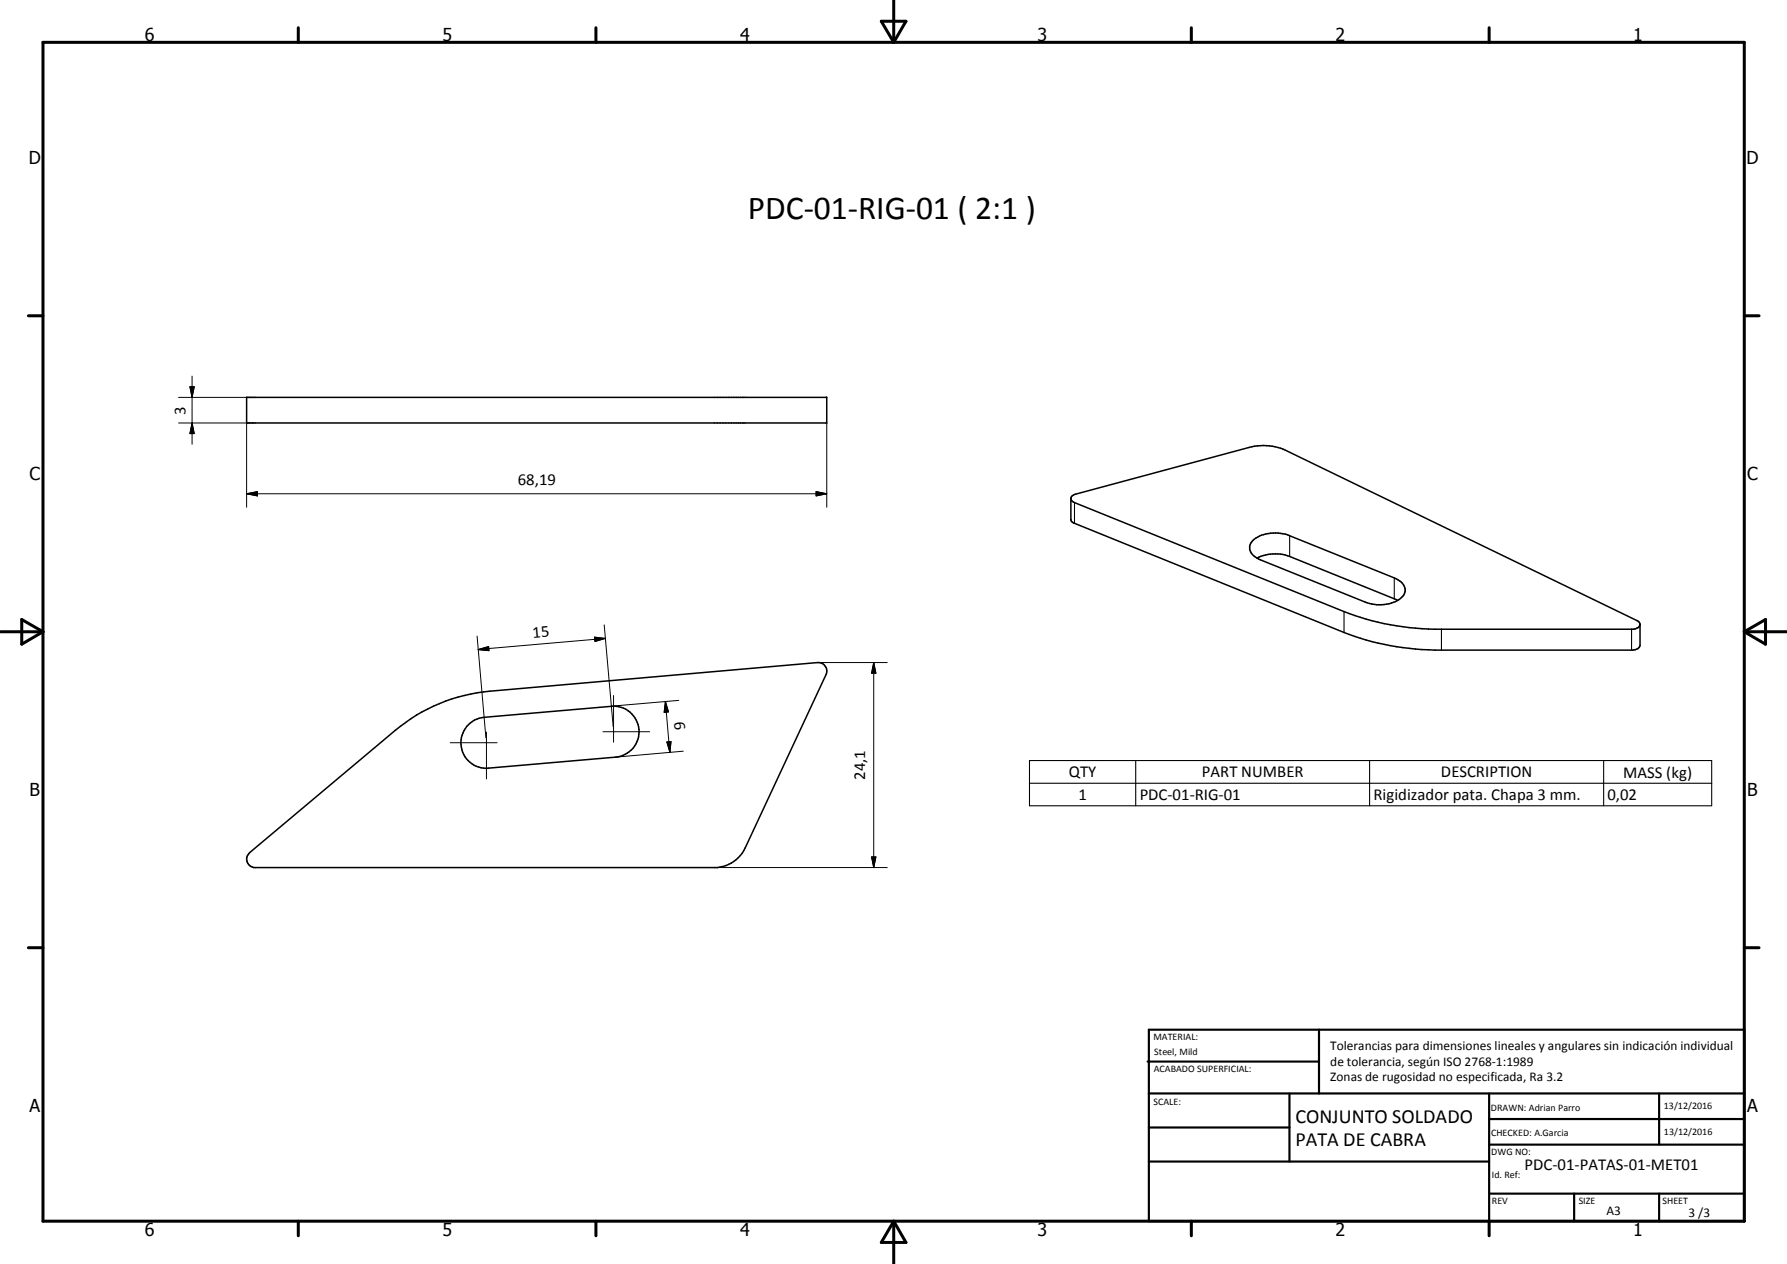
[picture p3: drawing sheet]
<svg xmlns="http://www.w3.org/2000/svg" width="420mm" height="297mm" viewBox="0 0 420 297" stroke-linecap="round" stroke-linejoin="round" font-family="sans-serif">
<path d="M58 93.4h136.4v6h-136.4zM251.8 117.3l.2 .3 .6 .5 63.4 25.6a60.9 60.9 0 0 0 21.4 4.2h46.6a1.54 1.54 0 0 0 1.6-1.2M252.1 116.5l.8-.4 40.8-10.9a13 13 0 0 1 8.5 .6l82.9 40.2 .5 .7v4.9a1.54 1.54 0 0 1-1.6 1.2h-46.6a62.1 62.1 0 0 1-21.4-4.2l-63.6-25.7-.6-.7v-5.1zM294.6 127a8.5 8.5 0 0 1 8.6-1.1l24.6 9.9a3.5 3.5 0 0 1 2.6 2.9 4.1 4.1 0 0 1-3.3 3 9.2 9.2 0 0 1-6.1-.2l-24.6-9.9a3.3 3.3 0 0 1-2.6-3.3l.3-.7zM295.6 131.2a9.4 9.4 0 0 1 7.6-.4l25.4 10.3M109.8 170.7l.8-.8a5.3 5.3 0 0 1 3.2-1.3l29.9-2.6a6 6 0 0 1 6.5 5.4 6 6 0 0 1-5.4 6.5l-29.9 2.6a6 6 0 0 1-5.9-3.2 6 6 0 0 1 .8-6.6zM58.7 200.4l34.3-28.8a39.9 39.9 0 0 1 22.2-9.2l77-6.7a2 2 0 0 1 2 2.8l-19 40.8a8.1 8.1 0 0 1-6.6 4.6h-109a2.02 2.02 0 0 1-1.5-1.5 2.02 2.02 0 0 1 .6-2z" fill="none" stroke="#000" stroke-width=".35"/>
<path d="M252.6 118.1v4.9M303.2 125.9v4.9M327.8 135.8v4.9M316 143.7v4.9M338.9 147.9v4.9M383.6 147.9v4.9M242.1 178.7h160.4v10.7h-160.4zM267 178.7v10.7M322 178.7v10.7M377.1 178.7v10.7M242.1 184.1h160.4" fill="none" stroke="#000" stroke-width=".25"/>
<g fill="none" stroke="#000" stroke-width=".71">
<path d="M10.1 9.9h400v277.1h-400zM70.1 6.5v3.4M140.1 6.5v3.4M207.2 5h5.8l-2.9 4.9zM210.1 0v9.9M280.1 6.5v3.4M350.1 6.5v3.4M6.7 74.2h3.4M410.1 74.2h3.5M.1 148.5h10M5.1 145.6l5 2.9-5 2.9zM410.1 148.5h10"/>
<path d="M410.1 148.5l5-2.9v5.8zM6.7 222.7h3.4M410.1 222.7h3.5M70.1 287v3.4M140.1 287v3.4M210.1 287v10M210.1 287l2.9 5h-5.8zM280.1 287v3.4M350.1 287v3.4"/>
</g>
<g fill="none" stroke="#000" stroke-width=".51">
<path d="M269.8 249.5h40.3M270.1 242h140v45h-140zM270.1 257h140M303.2 257v16M310.1 242v15M350.1 257v30M390.1 257v12M270.1 265h33.1M270.1 273h80M350.1 269h60M350.1 263h60M350.1 280.5h60"/>
<path d="M370.1 280.5v6.5M390.1 280.5v6.5"/>
</g>
<g fill="none" stroke="#000" stroke-width=".24">
<path d="M42 99.4h16v19.8M42 93.4h16M44.7 90.9h1l-.5 2.5zM45.2 99.4l.5 2.5h-1zM45.2 88.4v16M194.4 99.4v19.8M58 116l2.5-.5v1zM58 116h136.4M191.9 115.5l2.5 .5-2.5 .5zM112.2 149.5l2 23.9M112.4 152.7l2.5-.8 .1 1zM139.8 149.7l2.5 .3-2.4 .7z"/>
<path d="M142.1 146.9l2.1 23.9M142.3 150l-29.9 2.7M192.4 155.7h16.2M205.4 155.7l.5 2.5h-1zM205.4 155.7v48.2M105.9 174.5h11M114.4 172v11M141.8 172h10.9M144.2 165.9l-.5 .1M144.3 163.4v11M156.5 164.8l.7 2.5-1 .1zM156.5 164.8l1 12"/>
<path d="M156.8 174.4l1-.1-.3 2.5zM159.6 164.6l-15.3 1.3M160.6 176.5l-15.8 1.4M168 203.9h40.6M204.9 201.4h1l-.5 2.5z"/>
</g>
<path d="M44.7 90.9h1l-.5 2.5zM45.2 99.4l.5 2.5h-1zM58 116l2.5-.5v1zM191.9 115.5l2.5 .5-2.5 .5zM112.4 152.7l2.5-.8 .1 1zM139.8 149.7l2.5 .3-2.4 .7zM205.4 155.7l.5 2.5h-1zM156.8 174.4l1-.1-.3 2.5zM156.5 164.8l.7 2.5-1 .1zM204.9 201.4h1l-.5 2.5z" fill="#000"/>
<text font-size="7.9" x="175.8" y="51.4">PDC-01-RIG-01 ( 2:1 )</text>
<g font-size="4.7">
<text x="304.6" y="263.8">CONJUNTO SOLDADO</text>
<text x="304.6" y="269.2">PATA DE CABRA</text>
</g>
<g font-size="4.2">
<text x="34" y="9.6">6</text>
<text x="104" y="9.6">5</text>
<text x="174" y="9.6">4</text>
<text x="244" y="9.6">3</text>
<text x="314" y="9.6">2</text>
<text x="384" y="9.6">1</text>
<text x="6.8" y="38.7">D</text>
<text x="410.6" y="38.7">D</text>
<text x="7" y="112.9">C</text>
<text x="410.8" y="112.9">C</text>
<text x="7" y="187.1">B</text>
<text x="410.8" y="187.1">B</text>
<text x="7" y="261.4">A</text>
<text x="410.8" y="261.4">A</text>
<text x="34" y="290.4">6</text>
<text x="104" y="290.4">5</text>
<text x="174" y="290.4">4</text>
<text x="244" y="290.4">3</text>
<text x="314" y="290.4">2</text>
<text x="384" y="290.4">1</text>
</g>
<g font-size="3.9">
<text x="43.6" y="97.4" transform="rotate(-90 43.6 97.4)">3</text>
<text x="121.7" y="114">68,19</text>
<text x="125.3" y="150" transform="rotate(-5 125.3 150)">15</text>
<text x="158.5" y="169.7" transform="rotate(85 158.5 169.7)">6</text>
<text x="203.4" y="183.3" transform="rotate(-90 203.4 183.3)">24,1</text>
<text x="251.3" y="182.7">QTY</text>
<text x="282.6" y="182.7">PART NUMBER</text>
<text x="338.8" y="182.7">DESCRIPTION</text>
<text x="381.6" y="182.8">MASS (kg)</text>
<text x="253.6" y="188">1</text>
<text x="268" y="188">PDC-01-RIG-01</text>
<text x="323" y="188.1">Rigidizador pata. Chapa 3 mm.</text>
<text x="377.9" y="188">0,02</text>
<text x="358.5" y="275">PDC-01-PATAS-01-MET01</text>
</g>
<g font-size="3.1">
<text x="312.7" y="246.8">Tolerancias para dimensiones lineales y angulares sin indicación individual</text>
<text x="312.7" y="250.4">de tolerancia, según ISO 2768-1:1989</text>
<text x="312.7" y="254">Zonas de rugosidad no especificada, Ra 3.2</text>
<text x="377.7" y="285.6">A3</text>
<text x="397" y="285.9">3 /3</text>
</g>
<g font-size="2.4">
<text x="271.2" y="244.4">MATERIAL:</text>
<text x="271.3" y="252">ACABADO SUPERFICIAL:</text>
<text x="271.4" y="247.9">Steel, Mild</text>
<text x="271.2" y="259.7">SCALE:</text>
<text x="350.6" y="261">DRAWN: Adrian Parro</text>
<text x="391.2" y="260.6">13/12/2016</text>
<text x="350.6" y="267">CHECKED: A.Garcia</text>
<text x="391.2" y="266.7">13/12/2016</text>
<text x="350.6" y="271.4">DWG NO:</text>
<text x="350.8" y="276.9">Id. Ref:</text>
<text x="350.8" y="282.8">REV</text>
<text x="371.2" y="282.9">SIZE</text>
<text x="390.9" y="282.9">SHEET</text>
</g>
</svg>
